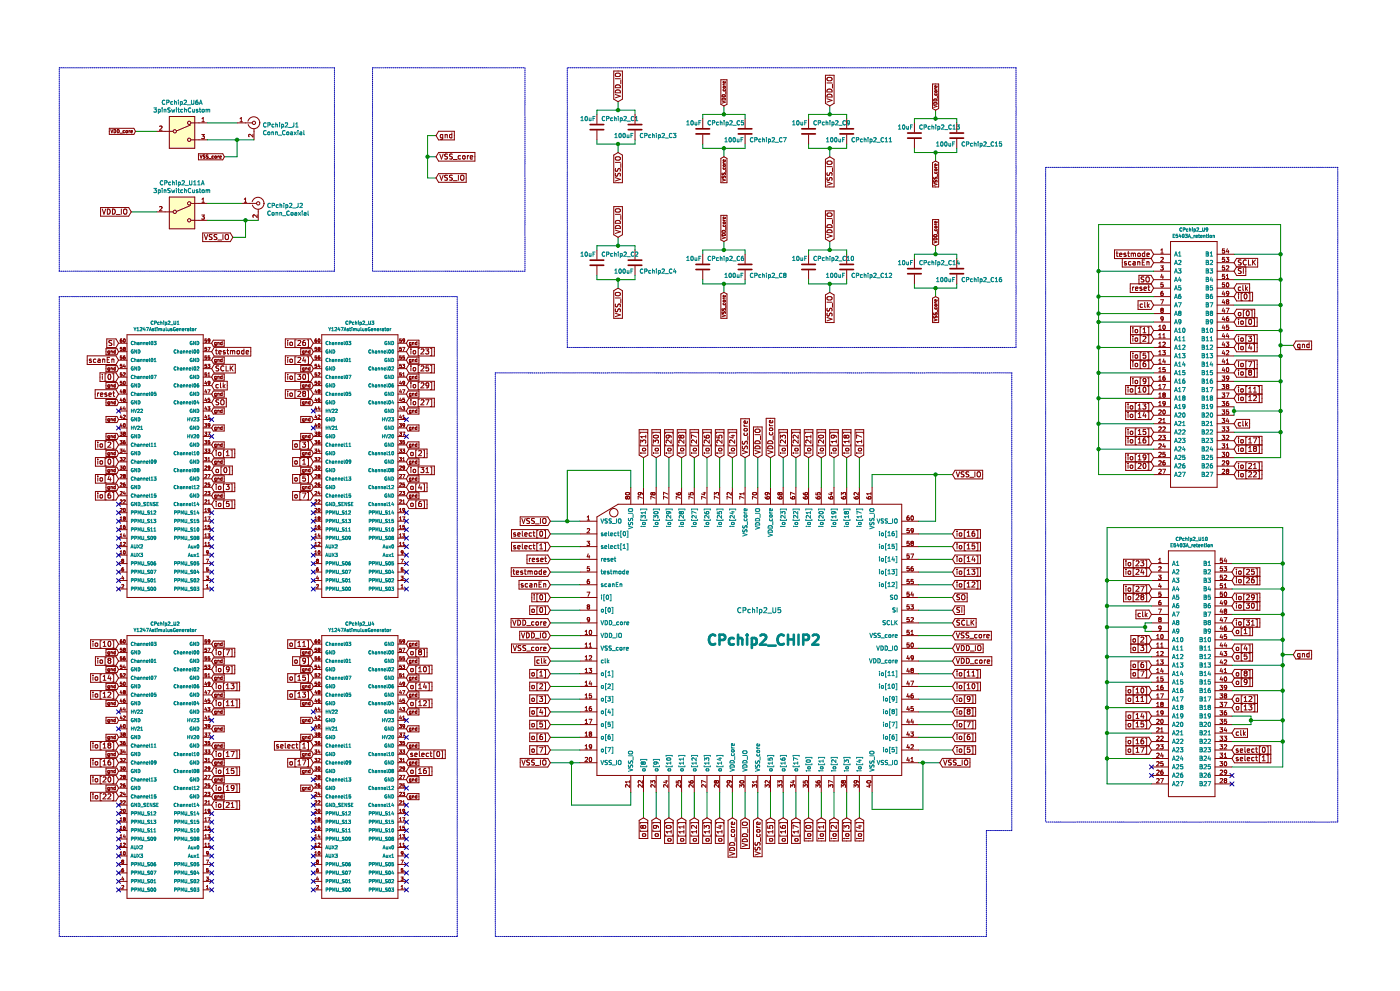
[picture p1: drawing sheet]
EESchema Schematic File Version 4
EELAYER 30 0
EELAYER END
$Descr A3 16535 11693
encoding utf-8
Sheet 1 1
Title ""
Date ""
Rev ""
Comp ""
Comment1 ""
Comment2 ""
Comment3 ""
Comment4 ""
$EndDescr
Text GLabel 6500 7350 0    60   Input ~ 0
VDD_core
Text GLabel 6500 7500 0    60   Input ~ 0
VDD_IO
Text GLabel 8800 9650 3    60   Input ~ 0
VDD_IO
Text GLabel 6500 7650 0    60   Input ~ 0
VSS_core
Text GLabel 8950 9650 3    60   Input ~ 0
VSS_core
Text GLabel 8650 9650 3    60   Input ~ 0
VDD_core
Text GLabel 6500 9000 0    60   Input ~ 0
VSS_IO
Text GLabel 6500 6150 0    60   Input ~ 0
VSS_IO
Text GLabel 6500 6300 0    60   Input ~ 0
select[0]
Text GLabel 6500 6450 0    60   Input ~ 0
select[1]
Text GLabel 6500 7200 0    60   Input ~ 0
o[0]
Text GLabel 6500 7800 0    60   Input ~ 0
clk
Text GLabel 6500 7950 0    60   Input ~ 0
o[1]
Text GLabel 6500 8100 0    60   Input ~ 0
o[2]
Text GLabel 6500 8250 0    60   Input ~ 0
o[3]
Text GLabel 6500 8400 0    60   Input ~ 0
o[4]
Text GLabel 6500 8550 0    60   Input ~ 0
o[5]
Text GLabel 6500 8700 0    60   Input ~ 0
o[6]
Text GLabel 6500 8850 0    60   Input ~ 0
o[7]
Text GLabel 7600 9650 3    60   Input ~ 0
o[8]
Text GLabel 7750 9650 3    60   Input ~ 0
o[9]
Text GLabel 7900 9650 3    60   Input ~ 0
o[10]
Text GLabel 8050 9650 3    60   Input ~ 0
o[11]
Text GLabel 8200 9650 3    60   Input ~ 0
o[12]
Text GLabel 8350 9650 3    60   Input ~ 0
o[13]
Text GLabel 8500 9650 3    60   Input ~ 0
o[14]
Text GLabel 9100 9650 3    60   Input ~ 0
o[15]
Text GLabel 9250 9650 3    60   Input ~ 0
o[16]
Text GLabel 9400 9650 3    60   Input ~ 0
o[17]
Text GLabel 9550 9650 3    60   Input ~ 0
io[0]
Text GLabel 9700 9650 3    60   Input ~ 0
io[1]
Text GLabel 9850 9650 3    60   Input ~ 0
io[2]
Text GLabel 10000 9650 3    60   Input ~ 0
io[3]
Text GLabel 10150 9650 3    60   Input ~ 0
io[4]
Text GLabel 8550 1250 1    39   Input ~ 0
VDD_core
Text GLabel 7300 1200 1    60   Input ~ 0
VDD_IO
$Comp
L chip2:CHIP2 CPchip2_U5
U 1 1
P 5450 9050
F 0 "CPchip2_U5" H 8700 10900 60  0000 L CNN
F 1 "CPchip2_CHIP2" H 8350 10550 118 0000 L CNB
F 2 "chip1:280-5205-01" H 5450 9050 60  0001 C CNN
F 3 "" H 5450 9050 60  0001 C CNN
	1    5450 9050
	1    0    0    -1  
$EndComp
Text GLabel 6500 7050 0    60   Input ~ 0
i[0]
Text GLabel 6500 6900 0    60   Input ~ 0
scanEn
Text GLabel 6500 6750 0    60   Input ~ 0
testmode
Text GLabel 6500 6600 0    60   Input ~ 0
reset
Text GLabel 11250 7650 2    60   Input ~ 0
VDD_IO
Text GLabel 11250 7500 2    60   Input ~ 0
VSS_core
Text GLabel 11250 7800 2    60   Input ~ 0
VDD_core
Text GLabel 11100 9000 2    60   Input ~ 0
VSS_IO
Text GLabel 11250 8850 2    60   Input ~ 0
io[5]
Text GLabel 11250 8700 2    60   Input ~ 0
io[6]
Text GLabel 11250 8550 2    60   Input ~ 0
io[7]
Text GLabel 11250 8400 2    60   Input ~ 0
io[8]
Text GLabel 11250 8250 2    60   Input ~ 0
io[9]
Text GLabel 11250 8100 2    60   Input ~ 0
io[10]
Text GLabel 11250 7950 2    60   Input ~ 0
io[11]
Text GLabel 11250 7350 2    60   Input ~ 0
SCLK
Text GLabel 11250 7200 2    60   Input ~ 0
SI
Text GLabel 11250 7050 2    60   Input ~ 0
SO
Text GLabel 11250 6900 2    60   Input ~ 0
io[12]
Text GLabel 11250 6750 2    60   Input ~ 0
io[13]
Text GLabel 11250 6600 2    60   Input ~ 0
io[14]
Text GLabel 11250 6450 2    60   Input ~ 0
io[15]
Text GLabel 11250 6300 2    60   Input ~ 0
io[16]
Text GLabel 7600 5400 1    60   Input ~ 0
io[31]
Text GLabel 7750 5400 1    60   Input ~ 0
io[30]
Text GLabel 7900 5400 1    60   Input ~ 0
io[29]
Text GLabel 8050 5400 1    60   Input ~ 0
io[28]
Text GLabel 8200 5400 1    60   Input ~ 0
io[27]
Text GLabel 8350 5400 1    60   Input ~ 0
io[26]
Text GLabel 8500 5400 1    60   Input ~ 0
io[25]
Text GLabel 8650 5400 1    60   Input ~ 0
io[24]
Text GLabel 9250 5400 1    60   Input ~ 0
io[23]
Text GLabel 9400 5400 1    60   Input ~ 0
io[22]
Text GLabel 9550 5400 1    60   Input ~ 0
io[21]
Text GLabel 9700 5400 1    60   Input ~ 0
io[20]
Text GLabel 9850 5400 1    60   Input ~ 0
io[19]
Text GLabel 10000 5400 1    60   Input ~ 0
io[18]
Text GLabel 10150 5400 1    60   Input ~ 0
io[17]
Text GLabel 8800 5400 1    60   Input ~ 0
VSS_core
Text GLabel 9100 5400 1    60   Input ~ 0
VDD_core
Text GLabel 8950 5400 1    60   Input ~ 0
VDD_IO
Text GLabel 11250 5600 2    60   Input ~ 0
VSS_IO
Wire Wire Line
	10850 6150 11050 6150
Wire Wire Line
	11050 6150 11050 5600
Wire Wire Line
	11050 5600 10300 5600
Wire Wire Line
	10300 5600 10300 5750
Wire Wire Line
	11250 5600 11050 5600
Connection ~ 11050 5600
Wire Wire Line
	10300 9350 10300 9550
Wire Wire Line
	10300 9550 10900 9550
Wire Wire Line
	10900 9550 10900 9000
Wire Wire Line
	10900 9000 10850 9000
Wire Wire Line
	6850 9000 6750 9000
Wire Wire Line
	6750 9000 6750 9500
Wire Wire Line
	6750 9500 7450 9500
Wire Wire Line
	7450 9500 7450 9350
Wire Wire Line
	7450 5750 7450 5550
Wire Wire Line
	7450 5550 6700 5550
Wire Wire Line
	6700 5550 6700 6150
Wire Wire Line
	6700 6150 6850 6150
Wire Wire Line
	6500 6150 6700 6150
Connection ~ 6700 6150
Wire Wire Line
	6850 6300 6500 6300
Wire Wire Line
	6500 6450 6850 6450
Wire Wire Line
	6500 6600 6850 6600
Wire Wire Line
	6850 6750 6500 6750
Wire Wire Line
	6500 6900 6850 6900
Wire Wire Line
	6850 7050 6500 7050
Wire Wire Line
	6850 7200 6500 7200
Wire Wire Line
	6850 7650 6500 7650
Wire Wire Line
	6850 7350 6500 7350
Wire Wire Line
	6500 7800 6850 7800
Wire Wire Line
	6500 7950 6850 7950
Wire Wire Line
	6850 8100 6500 8100
Wire Wire Line
	6850 8250 6500 8250
Wire Wire Line
	6500 8400 6850 8400
Wire Wire Line
	6850 8550 6500 8550
Wire Wire Line
	6500 8700 6850 8700
Wire Wire Line
	6850 8850 6500 8850
Wire Wire Line
	7600 9350 7600 9650
Wire Wire Line
	7750 9650 7750 9350
Wire Wire Line
	7900 9350 7900 9650
Wire Wire Line
	8050 9650 8050 9350
Wire Wire Line
	8200 9350 8200 9650
Wire Wire Line
	8350 9650 8350 9350
Wire Wire Line
	8500 9350 8500 9650
Wire Wire Line
	8650 9350 8650 9650
Wire Wire Line
	8800 9350 8800 9650
Wire Wire Line
	8950 9650 8950 9350
Wire Wire Line
	9100 9350 9100 9650
Wire Wire Line
	9250 9350 9250 9650
Wire Wire Line
	9400 9350 9400 9650
Wire Wire Line
	9550 9350 9550 9650
Wire Wire Line
	9700 9350 9700 9650
Wire Wire Line
	9850 9350 9850 9650
Wire Wire Line
	10000 9350 10000 9650
Wire Wire Line
	10150 9350 10150 9650
Wire Wire Line
	10850 6300 11250 6300
Wire Wire Line
	11250 6450 10850 6450
Wire Wire Line
	10850 6600 11250 6600
Wire Wire Line
	11250 6750 10850 6750
Wire Wire Line
	10850 6900 11250 6900
Wire Wire Line
	11250 7050 10850 7050
Wire Wire Line
	10850 7200 11250 7200
Wire Wire Line
	10850 7350 11250 7350
Wire Wire Line
	10850 7500 11250 7500
Wire Wire Line
	11250 7650 10850 7650
Wire Wire Line
	10850 8100 11250 8100
Wire Wire Line
	11250 7950 10850 7950
Wire Wire Line
	10850 7800 11250 7800
Wire Wire Line
	10850 8850 11250 8850
Wire Wire Line
	11250 8700 10850 8700
Wire Wire Line
	10850 8550 11250 8550
Wire Wire Line
	11250 8400 10850 8400
Wire Wire Line
	10850 8250 11250 8250
Wire Wire Line
	10150 5400 10150 5750
Wire Wire Line
	10000 5750 10000 5400
Wire Wire Line
	9850 5400 9850 5750
Wire Wire Line
	9700 5750 9700 5400
Wire Wire Line
	9550 5400 9550 5750
Wire Wire Line
	9400 5750 9400 5400
Wire Wire Line
	9250 5400 9250 5750
Wire Wire Line
	9100 5750 9100 5400
Wire Wire Line
	8950 5400 8950 5750
Wire Wire Line
	8800 5750 8800 5400
Wire Wire Line
	8500 5400 8500 5750
Wire Wire Line
	8650 5400 8650 5750
Wire Wire Line
	7600 5400 7600 5750
Wire Wire Line
	7750 5400 7750 5750
Wire Wire Line
	7900 5400 7900 5750
Wire Wire Line
	8050 5400 8050 5750
Wire Wire Line
	8200 5400 8200 5750
Wire Wire Line
	8350 5400 8350 5750
$Comp
L Y1247AstimulusGenerator:Y1247AstimulusGenerator CPchip2_U1
U 1 1
P 1900 5550
F 0 "CPchip2_U1" H 1950 7291 39  0000 C CNN
F 1 "Y1247AstimulusGenerator" H 1950 7216 39  0000 C CNN
F 2 "Y1247AstimulusGenerator:ERF8-030-05.0-L-DV-L-TR" H 1900 5750 39  0001 C CNN
F 3 "" H 1900 5750 39  0001 C CNN
	1    1900 5550
	1    0    0    -1  
$EndComp
$Comp
L Y1247AstimulusGenerator:Y1247AstimulusGenerator CPchip2_U3
U 1 1
P 4200 5550
F 0 "CPchip2_U3" H 4250 7291 39  0000 C CNN
F 1 "Y1247AstimulusGenerator" H 4250 7216 39  0000 C CNN
F 2 "Y1247AstimulusGenerator:ERF8-030-05.0-L-DV-L-TR" H 4200 5750 39  0001 C CNN
F 3 "" H 4200 5750 39  0001 C CNN
	1    4200 5550
	1    0    0    -1  
$EndComp
$Comp
L Y1247AstimulusGenerator:Y1247AstimulusGenerator CPchip2_U2
U 1 1
P 1900 9100
F 0 "CPchip2_U2" H 1950 10841 39  0000 C CNN
F 1 "Y1247AstimulusGenerator" H 1950 10766 39  0000 C CNN
F 2 "Y1247AstimulusGenerator:ERF8-030-05.0-L-DV-L-TR" H 1900 9300 39  0001 C CNN
F 3 "" H 1900 9300 39  0001 C CNN
	1    1900 9100
	1    0    0    -1  
$EndComp
$Comp
L Y1247AstimulusGenerator:Y1247AstimulusGenerator CPchip2_U4
U 1 1
P 4200 9100
F 0 "CPchip2_U4" H 4250 10841 39  0000 C CNN
F 1 "Y1247AstimulusGenerator" H 4250 10766 39  0000 C CNN
F 2 "Y1247AstimulusGenerator:ERF8-030-05.0-L-DV-L-TR" H 4200 9300 39  0001 C CNN
F 3 "" H 4200 9300 39  0001 C CNN
	1    4200 9100
	1    0    0    -1  
$EndComp
Text GLabel 2500 4150 2    60   Input ~ 0
testmode
Text GLabel 1400 4250 0    60   Input ~ 0
scanEn
Text GLabel 2500 4350 2    60   Input ~ 0
SCLK
Text GLabel 1400 4050 0    60   Input ~ 0
SI
Text GLabel 2500 4750 2    60   Input ~ 0
SO
Text GLabel 1400 4650 0    60   Input ~ 0
reset
Text GLabel 2500 4550 2    60   Input ~ 0
clk
Text GLabel 1400 4450 0    60   Input ~ 0
i[0]
Text GLabel 2500 5550 2    60   Input ~ 0
o[0]
Text GLabel 1400 5450 0    60   Input ~ 0
io[0]
Text GLabel 2500 5350 2    60   Input ~ 0
io[1]
Text GLabel 1400 5250 0    60   Input ~ 0
io[2]
Text GLabel 2500 5750 2    60   Input ~ 0
io[3]
Text GLabel 1400 5650 0    60   Input ~ 0
io[4]
Text GLabel 2500 5950 2    60   Input ~ 0
io[5]
Text GLabel 1400 5850 0    60   Input ~ 0
io[6]
Text GLabel 2500 7700 2    60   Input ~ 0
io[7]
Text GLabel 1400 7800 0    60   Input ~ 0
io[8]
Text GLabel 2500 7900 2    60   Input ~ 0
io[9]
Text GLabel 1400 7600 0    60   Input ~ 0
io[10]
Text GLabel 2500 8300 2    60   Input ~ 0
io[11]
Text GLabel 2500 8100 2    60   Input ~ 0
io[13]
Text GLabel 1400 8200 0    60   Input ~ 0
io[12]
Text GLabel 1400 8000 0    60   Input ~ 0
io[14]
Text GLabel 2500 9100 2    60   Input ~ 0
io[15]
Text GLabel 1400 9000 0    60   Input ~ 0
io[16]
Text GLabel 2500 8900 2    60   Input ~ 0
io[17]
Text GLabel 1400 8800 0    60   Input ~ 0
io[18]
Text GLabel 2500 9300 2    60   Input ~ 0
io[19]
Text GLabel 1400 9200 0    60   Input ~ 0
io[20]
Text GLabel 2500 9500 2    60   Input ~ 0
io[21]
Text GLabel 1400 9400 0    60   Input ~ 0
io[22]
Text GLabel 4800 4150 2    60   Input ~ 0
io[23]
Text GLabel 3700 4250 0    60   Input ~ 0
io[24]
Text GLabel 4800 4350 2    60   Input ~ 0
io[25]
Text GLabel 3700 4050 0    60   Input ~ 0
io[26]
Text GLabel 4800 4750 2    60   Input ~ 0
io[27]
Text GLabel 3700 4650 0    60   Input ~ 0
io[28]
Text GLabel 4800 4550 2    60   Input ~ 0
io[29]
Text GLabel 3700 4450 0    60   Input ~ 0
io[30]
Text GLabel 4800 5550 2    60   Input ~ 0
io[31]
Text GLabel 3700 5450 0    60   Input ~ 0
o[1]
Text GLabel 4800 5350 2    60   Input ~ 0
o[2]
Text GLabel 3700 5250 0    60   Input ~ 0
o[3]
Text GLabel 4800 5750 2    60   Input ~ 0
o[4]
Text GLabel 3700 5650 0    60   Input ~ 0
o[5]
Text GLabel 4800 5950 2    60   Input ~ 0
o[6]
Text GLabel 3700 5850 0    60   Input ~ 0
o[7]
Text GLabel 4800 7700 2    60   Input ~ 0
o[8]
Text GLabel 3700 7800 0    60   Input ~ 0
o[9]
Text GLabel 4800 7900 2    60   Input ~ 0
o[10]
Text GLabel 3700 7600 0    60   Input ~ 0
o[11]
Text GLabel 4800 8300 2    60   Input ~ 0
o[12]
Text GLabel 3700 8200 0    60   Input ~ 0
o[13]
Text GLabel 4800 8100 2    60   Input ~ 0
o[14]
Text GLabel 3700 8000 0    60   Input ~ 0
o[15]
Text GLabel 4800 9100 2    60   Input ~ 0
o[16]
Text GLabel 3700 9000 0    60   Input ~ 0
o[17]
Text GLabel 4800 8900 2    60   Input ~ 0
select[0]
Text GLabel 3700 8800 0    60   Input ~ 0
select[1]
Text GLabel 4800 4050 2    39   Input ~ 0
gnd
Text GLabel 4800 4250 2    39   Input ~ 0
gnd
Text GLabel 4800 4450 2    39   Input ~ 0
gnd
Text GLabel 4800 4650 2    39   Input ~ 0
gnd
Text GLabel 4800 4850 2    39   Input ~ 0
gnd
Text GLabel 4800 5050 2    39   Input ~ 0
gnd
Text GLabel 4800 5250 2    39   Input ~ 0
gnd
Text GLabel 3700 5150 0    39   Input ~ 0
gnd
Text GLabel 3700 4950 0    39   Input ~ 0
gnd
Text GLabel 3700 4750 0    39   Input ~ 0
gnd
Text GLabel 3700 4550 0    39   Input ~ 0
gnd
Text GLabel 3700 4350 0    39   Input ~ 0
gnd
Text GLabel 3700 4150 0    39   Input ~ 0
gnd
NoConn ~ 3700 4850
NoConn ~ 3700 5050
NoConn ~ 4800 4950
NoConn ~ 4800 5150
NoConn ~ 4800 8500
NoConn ~ 4800 8700
NoConn ~ 3700 8600
NoConn ~ 3700 8400
NoConn ~ 2500 8500
NoConn ~ 2500 8700
NoConn ~ 1400 8400
NoConn ~ 1400 8600
NoConn ~ 2500 5150
NoConn ~ 2500 4950
NoConn ~ 1400 5050
NoConn ~ 1400 4850
Text GLabel 3700 5350 0    39   Input ~ 0
gnd
Text GLabel 3700 5550 0    39   Input ~ 0
gnd
Text GLabel 3700 5750 0    39   Input ~ 0
gnd
Text GLabel 4800 5650 2    39   Input ~ 0
gnd
Text GLabel 4800 5450 2    39   Input ~ 0
gnd
NoConn ~ 4800 6950
NoConn ~ 4800 6850
NoConn ~ 4800 6750
NoConn ~ 4800 6650
NoConn ~ 4800 6550
NoConn ~ 4800 6450
NoConn ~ 4800 6350
NoConn ~ 4800 6250
NoConn ~ 4800 6150
NoConn ~ 4800 6050
NoConn ~ 3700 5950
NoConn ~ 3700 6050
NoConn ~ 3700 6150
NoConn ~ 3700 6250
NoConn ~ 3700 6350
NoConn ~ 3700 6450
NoConn ~ 3700 6950
NoConn ~ 3700 6850
NoConn ~ 3700 6650
NoConn ~ 3700 6550
NoConn ~ 3700 6750
NoConn ~ 4800 10500
NoConn ~ 4800 10400
NoConn ~ 4800 10300
NoConn ~ 4800 10200
NoConn ~ 4800 10100
NoConn ~ 4800 10000
NoConn ~ 4800 9900
NoConn ~ 4800 9800
NoConn ~ 4800 9700
NoConn ~ 4800 9500
NoConn ~ 4800 9600
NoConn ~ 4800 9300
NoConn ~ 3700 9200
NoConn ~ 3700 9400
NoConn ~ 3700 9500
NoConn ~ 3700 9600
NoConn ~ 3700 9700
NoConn ~ 3700 10400
NoConn ~ 3700 10300
NoConn ~ 3700 10500
NoConn ~ 3700 10200
NoConn ~ 3700 10100
NoConn ~ 3700 10000
NoConn ~ 3700 9900
NoConn ~ 3700 9800
NoConn ~ 2500 10500
NoConn ~ 2500 10400
NoConn ~ 2500 10300
NoConn ~ 2500 10200
NoConn ~ 2500 10100
NoConn ~ 2500 9900
NoConn ~ 2500 9800
NoConn ~ 2500 10000
NoConn ~ 2500 9600
NoConn ~ 2500 9700
NoConn ~ 1400 9600
NoConn ~ 1400 9500
NoConn ~ 1400 9700
NoConn ~ 1400 9900
NoConn ~ 1400 9800
NoConn ~ 1400 10000
NoConn ~ 1400 10100
NoConn ~ 1400 10200
NoConn ~ 1400 10400
NoConn ~ 1400 10300
NoConn ~ 1400 10500
NoConn ~ 2500 6950
NoConn ~ 2500 6850
NoConn ~ 2500 6750
NoConn ~ 2500 6650
NoConn ~ 2500 6550
NoConn ~ 2500 6450
NoConn ~ 2500 6350
NoConn ~ 2500 6250
NoConn ~ 1400 6250
NoConn ~ 1400 6350
NoConn ~ 1400 6450
NoConn ~ 1400 6550
NoConn ~ 1400 6650
NoConn ~ 1400 6750
NoConn ~ 1400 6850
NoConn ~ 1400 6950
NoConn ~ 1400 6150
NoConn ~ 1400 6050
NoConn ~ 2500 6050
NoConn ~ 2500 6150
NoConn ~ 1400 5950
Text GLabel 2500 4250 2    39   Input ~ 0
gnd
Text GLabel 2500 4450 2    39   Input ~ 0
gnd
Text GLabel 2500 4050 2    39   Input ~ 0
gnd
Text GLabel 2500 4650 2    39   Input ~ 0
gnd
Text GLabel 2500 4850 2    39   Input ~ 0
gnd
Text GLabel 1400 4550 0    39   Input ~ 0
gnd
Text GLabel 1400 4750 0    39   Input ~ 0
gnd
Text GLabel 1400 4350 0    39   Input ~ 0
gnd
Text GLabel 1400 4150 0    39   Input ~ 0
gnd
Text GLabel 1400 4950 0    39   Input ~ 0
gnd
Text GLabel 1400 5150 0    39   Input ~ 0
gnd
Text GLabel 1400 5350 0    39   Input ~ 0
gnd
Text GLabel 1400 5550 0    39   Input ~ 0
gnd
Text GLabel 1400 5750 0    39   Input ~ 0
gnd
Text GLabel 2500 5850 2    39   Input ~ 0
gnd
Text GLabel 2500 5650 2    39   Input ~ 0
gnd
Text GLabel 2500 5450 2    39   Input ~ 0
gnd
Text GLabel 2500 5250 2    39   Input ~ 0
gnd
Text GLabel 2500 5050 2    39   Input ~ 0
gnd
Text GLabel 2500 7600 2    39   Input ~ 0
gnd
Text GLabel 2500 7800 2    39   Input ~ 0
gnd
Text GLabel 2500 8000 2    39   Input ~ 0
gnd
Text GLabel 2500 8200 2    39   Input ~ 0
gnd
Text GLabel 2500 8400 2    39   Input ~ 0
gnd
Text GLabel 2500 8600 2    39   Input ~ 0
gnd
Text GLabel 2500 8800 2    39   Input ~ 0
gnd
Text GLabel 2500 9000 2    39   Input ~ 0
gnd
Text GLabel 2500 9200 2    39   Input ~ 0
gnd
Text GLabel 2500 9400 2    39   Input ~ 0
gnd
Text GLabel 1400 9300 0    39   Input ~ 0
gnd
Text GLabel 1400 9100 0    39   Input ~ 0
gnd
Text GLabel 1400 8900 0    39   Input ~ 0
gnd
Text GLabel 1400 8700 0    39   Input ~ 0
gnd
Text GLabel 1400 8500 0    39   Input ~ 0
gnd
Text GLabel 1400 8300 0    39   Input ~ 0
gnd
Text GLabel 1400 8100 0    39   Input ~ 0
gnd
Text GLabel 1400 7900 0    39   Input ~ 0
gnd
Text GLabel 1400 7700 0    39   Input ~ 0
gnd
Text GLabel 4800 9200 2    39   Input ~ 0
gnd
Text GLabel 4800 9000 2    39   Input ~ 0
gnd
Text GLabel 4800 8800 2    39   Input ~ 0
gnd
Text GLabel 3700 8900 0    39   Input ~ 0
gnd
Text GLabel 3700 8700 0    39   Input ~ 0
gnd
Text GLabel 3700 8500 0    39   Input ~ 0
gnd
Text GLabel 3700 9100 0    39   Input ~ 0
gnd
Text GLabel 3700 9300 0    39   Input ~ 0
gnd
Text GLabel 4800 9400 2    39   Input ~ 0
gnd
Text GLabel 4800 8600 2    39   Input ~ 0
gnd
Text GLabel 4800 8400 2    39   Input ~ 0
gnd
Text GLabel 4800 8200 2    39   Input ~ 0
gnd
Text GLabel 4800 8000 2    39   Input ~ 0
gnd
Text GLabel 4800 7800 2    39   Input ~ 0
gnd
Text GLabel 4800 7600 2    39   Input ~ 0
gnd
Text GLabel 3700 7700 0    39   Input ~ 0
gnd
Text GLabel 3700 7900 0    39   Input ~ 0
gnd
Text GLabel 3700 8100 0    39   Input ~ 0
gnd
Text GLabel 3700 8300 0    39   Input ~ 0
gnd
Text GLabel 4800 5850 2    39   Input ~ 0
gnd
$Comp
L Device:C CPchip2_C1
U 1 1
P 7050 1500
F 0 "CPchip2_C1" H 7100 1600 50  0000 L CNN
F 1 "10uF" H 6850 1600 50  0000 L CNN
F 2 "Capacitors_SMD:C_1206_HandSoldering" H 7088 1350 50  0001 C CNN
F 3 "~" H 7050 1500 50  0001 C CNN
	1    7050 1500
	1    0    0    -1  
$EndComp
$Comp
L Device:C CPchip2_C3
U 1 1
P 7500 1500
F 0 "CPchip2_C3" H 7550 1400 50  0000 L CNN
F 1 "100uF" H 7250 1400 50  0000 L CNN
F 2 "Capacitors_Tantalum_SMD:CP_Tantalum_Case-X_EIA-7343-43_Hand" H 7538 1350 50  0001 C CNN
F 3 "~" H 7500 1500 50  0001 C CNN
	1    7500 1500
	1    0    0    -1  
$EndComp
$Comp
L Device:C CPchip2_C5
U 1 1
P 8300 1550
F 0 "CPchip2_C5" H 8350 1650 50  0000 L CNN
F 1 "10uF" H 8100 1650 50  0000 L CNN
F 2 "Capacitors_SMD:C_1206_HandSoldering" H 8338 1400 50  0001 C CNN
F 3 "~" H 8300 1550 50  0001 C CNN
	1    8300 1550
	1    0    0    -1  
$EndComp
$Comp
L Device:C CPchip2_C7
U 1 1
P 8800 1550
F 0 "CPchip2_C7" H 8850 1450 50  0000 L CNN
F 1 "100uF" H 8550 1450 50  0000 L CNN
F 2 "Capacitors_Tantalum_SMD:CP_Tantalum_Case-X_EIA-7343-43_Hand" H 8838 1400 50  0001 C CNN
F 3 "~" H 8800 1550 50  0001 C CNN
	1    8800 1550
	1    0    0    -1  
$EndComp
Text GLabel 7300 1800 3    60   Input ~ 0
VSS_IO
Text GLabel 8550 1850 3    39   Input ~ 0
VSS_core
Wire Wire Line
	8300 1700 8300 1750
Wire Wire Line
	8300 1750 8550 1750
Wire Wire Line
	8800 1750 8800 1700
Wire Wire Line
	8800 1400 8800 1350
Wire Wire Line
	8800 1350 8550 1350
Wire Wire Line
	8300 1350 8300 1400
Wire Wire Line
	8550 1250 8550 1350
Connection ~ 8550 1350
Wire Wire Line
	8550 1350 8300 1350
Wire Wire Line
	8550 1850 8550 1750
Connection ~ 8550 1750
Wire Wire Line
	8550 1750 8800 1750
Wire Wire Line
	7050 1350 7050 1300
Wire Wire Line
	7050 1300 7300 1300
Wire Wire Line
	7500 1300 7500 1350
Wire Wire Line
	7050 1650 7050 1700
Wire Wire Line
	7050 1700 7300 1700
Wire Wire Line
	7500 1700 7500 1650
Wire Wire Line
	7300 1800 7300 1700
Connection ~ 7300 1700
Wire Wire Line
	7300 1700 7500 1700
Wire Wire Line
	7300 1200 7300 1300
Connection ~ 7300 1300
Wire Wire Line
	7300 1300 7500 1300
Text GLabel 11050 1300 1    39   Input ~ 0
VDD_core
Text GLabel 9800 1250 1    60   Input ~ 0
VDD_IO
$Comp
L Device:C CPchip2_C9
U 1 1
P 9550 1550
F 0 "CPchip2_C9" H 9600 1650 50  0000 L CNN
F 1 "10uF" H 9350 1650 50  0000 L CNN
F 2 "Capacitors_SMD:C_1206_HandSoldering" H 9588 1400 50  0001 C CNN
F 3 "~" H 9550 1550 50  0001 C CNN
	1    9550 1550
	1    0    0    -1  
$EndComp
$Comp
L Device:C CPchip2_C11
U 1 1
P 10000 1550
F 0 "CPchip2_C11" H 10050 1450 50  0000 L CNN
F 1 "100uF" H 9750 1450 50  0000 L CNN
F 2 "Capacitors_Tantalum_SMD:CP_Tantalum_Case-X_EIA-7343-43_Hand" H 10038 1400 50  0001 C CNN
F 3 "~" H 10000 1550 50  0001 C CNN
	1    10000 1550
	1    0    0    -1  
$EndComp
$Comp
L Device:C CPchip2_C13
U 1 1
P 10800 1600
F 0 "CPchip2_C13" H 10850 1700 50  0000 L CNN
F 1 "10uF" H 10600 1700 50  0000 L CNN
F 2 "Capacitors_SMD:C_1206_HandSoldering" H 10838 1450 50  0001 C CNN
F 3 "~" H 10800 1600 50  0001 C CNN
	1    10800 1600
	1    0    0    -1  
$EndComp
$Comp
L Device:C CPchip2_C15
U 1 1
P 11300 1600
F 0 "CPchip2_C15" H 11350 1500 50  0000 L CNN
F 1 "100uF" H 11050 1500 50  0000 L CNN
F 2 "Capacitors_Tantalum_SMD:CP_Tantalum_Case-X_EIA-7343-43_Hand" H 11338 1450 50  0001 C CNN
F 3 "~" H 11300 1600 50  0001 C CNN
	1    11300 1600
	1    0    0    -1  
$EndComp
Text GLabel 9800 1850 3    60   Input ~ 0
VSS_IO
Text GLabel 11050 1900 3    39   Input ~ 0
VSS_core
Wire Wire Line
	10800 1750 10800 1800
Wire Wire Line
	10800 1800 11050 1800
Wire Wire Line
	11300 1800 11300 1750
Wire Wire Line
	11300 1450 11300 1400
Wire Wire Line
	11300 1400 11050 1400
Wire Wire Line
	10800 1400 10800 1450
Wire Wire Line
	11050 1300 11050 1400
Connection ~ 11050 1400
Wire Wire Line
	11050 1400 10800 1400
Wire Wire Line
	11050 1900 11050 1800
Connection ~ 11050 1800
Wire Wire Line
	11050 1800 11300 1800
Wire Wire Line
	9550 1400 9550 1350
Wire Wire Line
	9550 1350 9800 1350
Wire Wire Line
	10000 1350 10000 1400
Wire Wire Line
	9550 1700 9550 1750
Wire Wire Line
	9550 1750 9800 1750
Wire Wire Line
	10000 1750 10000 1700
Wire Wire Line
	9800 1850 9800 1750
Connection ~ 9800 1750
Wire Wire Line
	9800 1750 10000 1750
Wire Wire Line
	9800 1250 9800 1350
Connection ~ 9800 1350
Wire Wire Line
	9800 1350 10000 1350
Text GLabel 8550 2850 1    39   Input ~ 0
VDD_core
Text GLabel 7300 2800 1    60   Input ~ 0
VDD_IO
$Comp
L Device:C CPchip2_C2
U 1 1
P 7050 3100
F 0 "CPchip2_C2" H 7100 3200 50  0000 L CNN
F 1 "10uF" H 6850 3200 50  0000 L CNN
F 2 "Capacitors_SMD:C_1206_HandSoldering" H 7088 2950 50  0001 C CNN
F 3 "~" H 7050 3100 50  0001 C CNN
	1    7050 3100
	1    0    0    -1  
$EndComp
$Comp
L Device:C CPchip2_C4
U 1 1
P 7500 3100
F 0 "CPchip2_C4" H 7550 3000 50  0000 L CNN
F 1 "100uF" H 7250 3000 50  0000 L CNN
F 2 "Capacitors_Tantalum_SMD:CP_Tantalum_Case-X_EIA-7343-43_Hand" H 7538 2950 50  0001 C CNN
F 3 "~" H 7500 3100 50  0001 C CNN
	1    7500 3100
	1    0    0    -1  
$EndComp
$Comp
L Device:C CPchip2_C6
U 1 1
P 8300 3150
F 0 "CPchip2_C6" H 8350 3250 50  0000 L CNN
F 1 "10uF" H 8100 3250 50  0000 L CNN
F 2 "Capacitors_SMD:C_1206_HandSoldering" H 8338 3000 50  0001 C CNN
F 3 "~" H 8300 3150 50  0001 C CNN
	1    8300 3150
	1    0    0    -1  
$EndComp
$Comp
L Device:C CPchip2_C8
U 1 1
P 8800 3150
F 0 "CPchip2_C8" H 8850 3050 50  0000 L CNN
F 1 "100uF" H 8550 3050 50  0000 L CNN
F 2 "Capacitors_Tantalum_SMD:CP_Tantalum_Case-X_EIA-7343-43_Hand" H 8838 3000 50  0001 C CNN
F 3 "~" H 8800 3150 50  0001 C CNN
	1    8800 3150
	1    0    0    -1  
$EndComp
Text GLabel 7300 3400 3    60   Input ~ 0
VSS_IO
Text GLabel 8550 3450 3    39   Input ~ 0
VSS_core
Wire Wire Line
	8300 3300 8300 3350
Wire Wire Line
	8300 3350 8550 3350
Wire Wire Line
	8800 3350 8800 3300
Wire Wire Line
	8800 3000 8800 2950
Wire Wire Line
	8800 2950 8550 2950
Wire Wire Line
	8300 2950 8300 3000
Wire Wire Line
	8550 2850 8550 2950
Connection ~ 8550 2950
Wire Wire Line
	8550 2950 8300 2950
Wire Wire Line
	8550 3450 8550 3350
Connection ~ 8550 3350
Wire Wire Line
	8550 3350 8800 3350
Wire Wire Line
	7050 2950 7050 2900
Wire Wire Line
	7050 2900 7300 2900
Wire Wire Line
	7500 2900 7500 2950
Wire Wire Line
	7050 3250 7050 3300
Wire Wire Line
	7050 3300 7300 3300
Wire Wire Line
	7500 3300 7500 3250
Wire Wire Line
	7300 3400 7300 3300
Connection ~ 7300 3300
Wire Wire Line
	7300 3300 7500 3300
Wire Wire Line
	7300 2800 7300 2900
Connection ~ 7300 2900
Wire Wire Line
	7300 2900 7500 2900
Text GLabel 11050 2900 1    39   Input ~ 0
VDD_core
Text GLabel 9800 2850 1    60   Input ~ 0
VDD_IO
$Comp
L Device:C CPchip2_C10
U 1 1
P 9550 3150
F 0 "CPchip2_C10" H 9600 3250 50  0000 L CNN
F 1 "10uF" H 9350 3250 50  0000 L CNN
F 2 "Capacitors_SMD:C_1206_HandSoldering" H 9588 3000 50  0001 C CNN
F 3 "~" H 9550 3150 50  0001 C CNN
	1    9550 3150
	1    0    0    -1  
$EndComp
$Comp
L Device:C CPchip2_C12
U 1 1
P 10000 3150
F 0 "CPchip2_C12" H 10050 3050 50  0000 L CNN
F 1 "100uF" H 9750 3050 50  0000 L CNN
F 2 "Capacitors_Tantalum_SMD:CP_Tantalum_Case-X_EIA-7343-43_Hand" H 10038 3000 50  0001 C CNN
F 3 "~" H 10000 3150 50  0001 C CNN
	1    10000 3150
	1    0    0    -1  
$EndComp
$Comp
L Device:C CPchip2_C14
U 1 1
P 10800 3200
F 0 "CPchip2_C14" H 10850 3300 50  0000 L CNN
F 1 "10uF" H 10600 3300 50  0000 L CNN
F 2 "Capacitors_SMD:C_1206_HandSoldering" H 10838 3050 50  0001 C CNN
F 3 "~" H 10800 3200 50  0001 C CNN
	1    10800 3200
	1    0    0    -1  
$EndComp
$Comp
L Device:C CPchip2_C16
U 1 1
P 11300 3200
F 0 "CPchip2_C16" H 11350 3100 50  0000 L CNN
F 1 "100uF" H 11050 3100 50  0000 L CNN
F 2 "Capacitors_Tantalum_SMD:CP_Tantalum_Case-X_EIA-7343-43_Hand" H 11338 3050 50  0001 C CNN
F 3 "~" H 11300 3200 50  0001 C CNN
	1    11300 3200
	1    0    0    -1  
$EndComp
Text GLabel 9800 3450 3    60   Input ~ 0
VSS_IO
Text GLabel 11050 3500 3    39   Input ~ 0
VSS_core
Wire Wire Line
	10800 3350 10800 3400
Wire Wire Line
	10800 3400 11050 3400
Wire Wire Line
	11300 3400 11300 3350
Wire Wire Line
	11300 3050 11300 3000
Wire Wire Line
	11300 3000 11050 3000
Wire Wire Line
	10800 3000 10800 3050
Wire Wire Line
	11050 2900 11050 3000
Connection ~ 11050 3000
Wire Wire Line
	11050 3000 10800 3000
Wire Wire Line
	11050 3500 11050 3400
Connection ~ 11050 3400
Wire Wire Line
	11050 3400 11300 3400
Wire Wire Line
	9550 3000 9550 2950
Wire Wire Line
	9550 2950 9800 2950
Wire Wire Line
	10000 2950 10000 3000
Wire Wire Line
	9550 3300 9550 3350
Wire Wire Line
	9550 3350 9800 3350
Wire Wire Line
	10000 3350 10000 3300
Wire Wire Line
	9800 3450 9800 3350
Connection ~ 9800 3350
Wire Wire Line
	9800 3350 10000 3350
Wire Wire Line
	9800 2850 9800 2950
Connection ~ 9800 2950
Wire Wire Line
	9800 2950 10000 2950
Text GLabel 1600 1550 0    39   Input ~ 0
VDD_core
Wire Wire Line
	2450 1450 2800 1450
Wire Wire Line
	1600 1550 1850 1550
Wire Wire Line
	2450 1650 2800 1650
Text GLabel 2650 1850 0    39   Input ~ 0
VSS_core
Wire Wire Line
	2650 1850 2800 1850
Wire Wire Line
	2800 1850 2800 1650
Connection ~ 2800 1650
Wire Wire Line
	2800 1650 3000 1650
$Comp
L Connector:Conn_Coaxial CPchip2_J2
U 1 1
P 3050 2400
F 0 "CPchip2_J2" H 3150 2375 50  0000 L CNN
F 1 "Conn_Coaxial" H 3150 2284 50  0000 L CNN
F 2 "bnc_connector:TE_227161-1" H 3050 2400 50  0001 C CNN
F 3 " ~" H 3050 2400 50  0001 C CNN
	1    3050 2400
	1    0    0    -1  
$EndComp
Text GLabel 1550 2500 0    60   Input ~ 0
VDD_IO
Text GLabel 2750 2800 0    60   Input ~ 0
VSS_IO
Wire Wire Line
	2450 2600 2900 2600
Wire Wire Line
	2750 2800 2900 2800
Wire Wire Line
	2900 2800 2900 2600
Connection ~ 2900 2600
Wire Wire Line
	2900 2600 3050 2600
Wire Wire Line
	2450 2400 2850 2400
Wire Wire Line
	1550 2500 1850 2500
Text GLabel 5150 1850 2    60   Input ~ 0
VSS_core
Text GLabel 5150 2100 2    60   Input ~ 0
VSS_IO
Text GLabel 5150 1600 2    60   Input ~ 0
gnd
Wire Wire Line
	5150 1600 5050 1600
Wire Wire Line
	5050 1600 5050 1850
Wire Wire Line
	5050 2100 5150 2100
Wire Wire Line
	5150 1850 5050 1850
Connection ~ 5050 1850
Wire Wire Line
	5050 1850 5050 2100
Wire Notes Line
	5400 11050 700  11050
Wire Notes Line
	700  11050 700  3500
Wire Notes Line
	5400 3500 5400 11050
Wire Notes Line
	700  3500 5400 3500
Wire Notes Line
	700  3200 700  800 
Wire Notes Line
	700  800  3950 800 
Wire Notes Line
	3950 800  3950 3200
Wire Notes Line
	3950 3200 700  3200
Wire Notes Line
	4400 800  6200 800 
Wire Notes Line
	6200 800  6200 3200
Wire Notes Line
	6200 3200 4400 3200
Wire Notes Line
	4400 3200 4400 800 
Wire Notes Line
	6700 800  6700 4100
Wire Notes Line
	6700 4100 12000 4100
Wire Notes Line
	12000 4100 12000 800 
Wire Notes Line
	12000 800  6700 800 
Wire Notes Line
	11950 4400 11950 9800
Wire Notes Line
	11950 9800 11650 9800
Wire Notes Line
	11650 9800 11650 11050
Wire Notes Line
	11650 11050 5850 11050
Wire Notes Line
	5850 11050 5850 4400
Wire Notes Line
	5850 4400 11950 4400
Wire Wire Line
	11100 9000 10900 9000
Connection ~ 10900 9000
Wire Wire Line
	6500 9000 6750 9000
Connection ~ 6750 9000
Wire Notes Line
	15800 9700 12350 9700
Wire Wire Line
	6500 7500 6850 7500
$Comp
L 3pinSwitchCustom:3pinSwitchCustom CPchip2_U11
U 1 1
P 2150 2400
F 0 "CPchip2_U11" H 2150 2642 50  0000 C CNN
F 1 "3pinSwitchCustom" H 2150 2551 50  0000 C CNN
F 2 "SW_MS12ANW03:SW_MS12ANW03" H 2200 2050 50  0001 C CNN
F 3 "http://www.ti.com/lit/ds/symlink/ts5a3159.pdf" H 2150 2400 50  0001 C CNN
	1    2150 2400
	1    0    0    -1  
$EndComp
$Comp
L Connector:Conn_Coaxial CPchip2_J1
U 1 1
P 3000 1450
F 0 "CPchip2_J1" H 3100 1425 50  0000 L CNN
F 1 "Conn_Coaxial" H 3100 1334 50  0000 L CNN
F 2 "bnc_connector:TE_227161-1" H 3000 1450 50  0001 C CNN
F 3 " ~" H 3000 1450 50  0001 C CNN
	1    3000 1450
	1    0    0    -1  
$EndComp
$Comp
L 3pinSwitchCustom:3pinSwitchCustom CPchip2_U6
U 1 1
P 2150 1450
F 0 "CPchip2_U6" H 2150 1692 50  0000 C CNN
F 1 "3pinSwitchCustom" H 2150 1601 50  0000 C CNN
F 2 "SW_MS12ANW03:SW_MS12ANW03" H 2200 1100 50  0001 C CNN
F 3 "http://www.ti.com/lit/ds/symlink/ts5a3159.pdf" H 2150 1450 50  0001 C CNN
	1    2150 1450
	1    0    0    -1  
$EndComp
$Comp
L Y1247AstimulusGenerator:E5403A_retention CPchip2_U9
U 1 1
P 14125 4150
F 0 "CPchip2_U9" H 14100 5591 39  0000 C CNN
F 1 "E5403A_retention" H 14100 5516 39  0000 C CNN
F 2 "Y1247AstimulusGenerator:E5403A_retention" H 13425 5600 79  0001 C CNN
F 3 "" H 13425 5600 79  0001 C CNN
	1    14125 4150
	1    0    0    -1  
$EndComp
$Comp
L Y1247AstimulusGenerator:E5403A_retention CPchip2_U10
U 1 1
P 14100 7800
F 0 "CPchip2_U10" H 14075 9241 39  0000 C CNN
F 1 "E5403A_retention" H 14075 9166 39  0000 C CNN
F 2 "Y1247AstimulusGenerator:E5403A_retention" H 13400 9250 79  0001 C CNN
F 3 "" H 13400 9250 79  0001 C CNN
	1    14100 7800
	1    0    0    -1  
$EndComp
Text GLabel 13625 3600 0    60   Input ~ 0
clk
Text GLabel 13625 4300 0    60   Input ~ 0
io[6]
Text GLabel 13625 4200 0    60   Input ~ 0
io[5]
Text GLabel 14575 4100 2    60   Input ~ 0
io[4]
Text GLabel 14575 4000 2    60   Input ~ 0
io[3]
Text GLabel 13625 4000 0    60   Input ~ 0
io[2]
Text GLabel 13625 3900 0    60   Input ~ 0
io[1]
Text GLabel 14575 3800 2    60   Input ~ 0
io[0]
Text GLabel 14575 3500 2    60   Input ~ 0
i[0]
Text GLabel 14575 3400 2    60   Input ~ 0
clk
Text GLabel 13625 3400 0    60   Input ~ 0
reset
Text GLabel 13625 3300 0    60   Input ~ 0
SO
Text GLabel 14575 3200 2    60   Input ~ 0
SI
Text GLabel 14575 3100 2    60   Input ~ 0
SCLK
Text GLabel 13625 3100 0    60   Input ~ 0
scanEn
Text GLabel 13625 3000 0    60   Input ~ 0
testmode
Text GLabel 14575 3700 2    60   Input ~ 0
o[0]
Text GLabel 14575 5000 2    60   Input ~ 0
clk
Text GLabel 14575 5600 2    60   Input ~ 0
io[22]
Text GLabel 14575 5500 2    60   Input ~ 0
io[21]
Text GLabel 13625 5500 0    60   Input ~ 0
io[20]
Text GLabel 13625 5400 0    60   Input ~ 0
io[19]
Text GLabel 14575 5300 2    60   Input ~ 0
io[18]
Text GLabel 14575 5200 2    60   Input ~ 0
io[17]
Text GLabel 14575 4700 2    60   Input ~ 0
io[12]
Text GLabel 13625 4800 0    60   Input ~ 0
io[13]
Text GLabel 13625 4900 0    60   Input ~ 0
io[14]
Text GLabel 13625 5100 0    60   Input ~ 0
io[15]
Text GLabel 13625 5200 0    60   Input ~ 0
io[16]
Text GLabel 14575 4300 2    60   Input ~ 0
io[7]
Text GLabel 14575 4400 2    60   Input ~ 0
io[8]
Text GLabel 13625 4500 0    60   Input ~ 0
io[9]
Text GLabel 13625 4600 0    60   Input ~ 0
io[10]
Text GLabel 14575 4600 2    60   Input ~ 0
io[11]
Text GLabel 13600 7250 0    60   Input ~ 0
clk
Text GLabel 14550 7450 2    60   Input ~ 0
o[1]
Text GLabel 13600 7550 0    60   Input ~ 0
o[2]
Text GLabel 13600 7650 0    60   Input ~ 0
o[3]
Text GLabel 14550 7750 2    60   Input ~ 0
o[5]
Text GLabel 13600 7850 0    60   Input ~ 0
o[6]
Text GLabel 13600 7950 0    60   Input ~ 0
o[7]
Text GLabel 14550 7350 2    60   Input ~ 0
io[31]
Text GLabel 14550 7150 2    60   Input ~ 0
io[30]
Text GLabel 14550 7050 2    60   Input ~ 0
io[29]
Text GLabel 13600 7050 0    60   Input ~ 0
io[28]
Text GLabel 13600 6950 0    60   Input ~ 0
io[27]
Text GLabel 14550 6850 2    60   Input ~ 0
io[26]
Text GLabel 14550 6750 2    60   Input ~ 0
io[25]
Text GLabel 13600 6750 0    60   Input ~ 0
io[24]
Text GLabel 13600 6650 0    60   Input ~ 0
io[23]
Text GLabel 14550 8650 2    60   Input ~ 0
clk
Text GLabel 14550 8850 2    60   Input ~ 0
select[0]
Text GLabel 14550 8950 2    60   Input ~ 0
select[1]
Text GLabel 13600 8850 0    60   Input ~ 0
o[17]
Text GLabel 14550 8250 2    60   Input ~ 0
o[12]
Text GLabel 14550 8350 2    60   Input ~ 0
o[13]
Text GLabel 13600 8450 0    60   Input ~ 0
o[14]
Text GLabel 13600 8550 0    60   Input ~ 0
o[15]
Text GLabel 13600 8750 0    60   Input ~ 0
o[16]
Text GLabel 13600 8250 0    60   Input ~ 0
o[11]
Text GLabel 13600 8150 0    60   Input ~ 0
o[10]
Text GLabel 14550 8050 2    60   Input ~ 0
o[9]
Text GLabel 14550 7950 2    60   Input ~ 0
o[8]
Text GLabel 15275 4075 2    60   Input ~ 0
gnd
Wire Wire Line
	14575 3000 15125 3000
Wire Wire Line
	15125 3000 15125 3300
Wire Wire Line
	15125 5400 14575 5400
Wire Wire Line
	14575 5100 15125 5100
Connection ~ 15125 5100
Wire Wire Line
	15125 5100 15125 5400
Wire Wire Line
	14575 4900 14575 4850
Wire Wire Line
	14575 4850 15125 4850
Connection ~ 14575 4850
Wire Wire Line
	14575 4850 14575 4800
Connection ~ 15125 4850
Wire Wire Line
	15125 4850 15125 5100
Wire Wire Line
	14575 4500 15125 4500
Connection ~ 15125 4500
Wire Wire Line
	15125 4500 15125 4850
Wire Wire Line
	14575 4200 15125 4200
Connection ~ 15125 4200
Wire Wire Line
	15125 4200 15125 4500
Wire Wire Line
	15275 4075 15125 4075
Connection ~ 15125 4075
Wire Wire Line
	15125 4075 15125 4200
Wire Wire Line
	14575 3900 15125 3900
Connection ~ 15125 3900
Wire Wire Line
	15125 3900 15125 4075
Wire Wire Line
	14575 3600 15125 3600
Connection ~ 15125 3600
Wire Wire Line
	15125 3600 15125 3900
Wire Wire Line
	14575 3300 15125 3300
Connection ~ 15125 3300
Wire Wire Line
	15125 3300 15125 3600
Wire Wire Line
	13625 3200 12975 3200
Wire Wire Line
	12975 3200 12975 3500
Wire Wire Line
	12975 3700 13625 3700
Wire Wire Line
	13625 3800 12975 3800
Wire Wire Line
	12975 3800 12975 3700
Connection ~ 12975 3700
Wire Wire Line
	13625 4100 12975 4100
Wire Wire Line
	12975 4100 12975 3800
Connection ~ 12975 3800
Wire Wire Line
	12975 4100 12975 4400
Wire Wire Line
	12975 5600 13625 5600
Connection ~ 12975 4100
Wire Wire Line
	13625 5300 12975 5300
Connection ~ 12975 5300
Wire Wire Line
	12975 5300 12975 5600
Wire Wire Line
	13625 5000 12975 5000
Connection ~ 12975 5000
Wire Wire Line
	12975 5000 12975 5300
Wire Wire Line
	13625 4700 12975 4700
Connection ~ 12975 4700
Wire Wire Line
	12975 4700 12975 5000
Wire Wire Line
	13625 4400 12975 4400
Connection ~ 12975 4400
Wire Wire Line
	12975 4400 12975 4700
Wire Wire Line
	15125 3000 15125 2650
Wire Wire Line
	15125 2650 12975 2650
Wire Wire Line
	12975 2650 12975 3200
Connection ~ 15125 3000
Connection ~ 12975 3200
Wire Wire Line
	13625 3500 12975 3500
Connection ~ 12975 3500
Wire Wire Line
	12975 3500 12975 3700
NoConn ~ 13600 9050
NoConn ~ 13600 9150
NoConn ~ 14550 9150
NoConn ~ 14550 9250
Wire Wire Line
	14550 9050 15150 9050
Wire Wire Line
	15150 6650 14550 6650
Wire Wire Line
	14550 6950 15150 6950
Wire Wire Line
	15150 6650 15150 6950
Connection ~ 15150 6950
Wire Wire Line
	15150 6950 15150 7250
Wire Wire Line
	14550 7250 15150 7250
Connection ~ 15150 7250
Wire Wire Line
	15150 7250 15150 7550
Wire Wire Line
	14550 7550 15150 7550
Connection ~ 15150 7550
Wire Wire Line
	15150 7550 15150 7725
Wire Wire Line
	14550 7850 15150 7850
Connection ~ 15150 7850
Wire Wire Line
	15150 7850 15150 8150
Wire Wire Line
	14550 8150 15150 8150
Connection ~ 15150 8150
Wire Wire Line
	15150 8150 15150 8500
Wire Wire Line
	14550 8450 14775 8450
Wire Wire Line
	14775 8450 14775 8500
Wire Wire Line
	14775 8550 14550 8550
Wire Wire Line
	14775 8500 15150 8500
Connection ~ 14775 8500
Wire Wire Line
	14775 8500 14775 8550
Connection ~ 15150 8500
Wire Wire Line
	15150 8500 15150 8750
Wire Wire Line
	14550 8750 15150 8750
Connection ~ 15150 8750
Wire Wire Line
	15150 8750 15150 9050
Wire Wire Line
	13600 8950 13075 8950
Wire Wire Line
	13075 8950 13075 8650
Wire Wire Line
	13075 6850 13600 6850
Wire Wire Line
	13600 7150 13075 7150
Connection ~ 13075 7150
Wire Wire Line
	13075 7150 13075 6850
Wire Wire Line
	13600 7350 13525 7350
Wire Wire Line
	13525 7350 13525 7400
Wire Wire Line
	13525 7450 13600 7450
Wire Wire Line
	13525 7400 13075 7400
Connection ~ 13525 7400
Wire Wire Line
	13525 7400 13525 7450
Connection ~ 13075 7400
Wire Wire Line
	13075 7400 13075 7150
Wire Wire Line
	13600 7750 13075 7750
Connection ~ 13075 7750
Wire Wire Line
	13075 7750 13075 7400
Wire Wire Line
	13600 8050 13075 8050
Connection ~ 13075 8050
Wire Wire Line
	13075 8050 13075 7750
Wire Wire Line
	13600 8350 13075 8350
Connection ~ 13075 8350
Wire Wire Line
	13075 8350 13075 8050
Wire Wire Line
	13600 8650 13075 8650
Connection ~ 13075 8650
Wire Wire Line
	13075 8650 13075 8350
Text GLabel 15275 7725 2    60   Input ~ 0
gnd
Wire Wire Line
	15275 7725 15150 7725
Connection ~ 15150 7725
Wire Wire Line
	15150 7725 15150 7850
Wire Notes Line
	15800 1975 12350 1975
Wire Notes Line
	15800 1975 15800 9700
Wire Notes Line
	12350 1975 12350 9700
Wire Wire Line
	15150 6650 15150 6225
Wire Wire Line
	15150 6225 13075 6225
Wire Wire Line
	13075 6225 13075 6850
Connection ~ 15150 6650
Connection ~ 13075 6850
Text GLabel 14550 7650 2    60   Input ~ 0
o[4]
Wire Wire Line
	13600 9250 13075 9250
Wire Wire Line
	13075 9250 13075 8950
Connection ~ 13075 8950
$EndSCHEMATC
